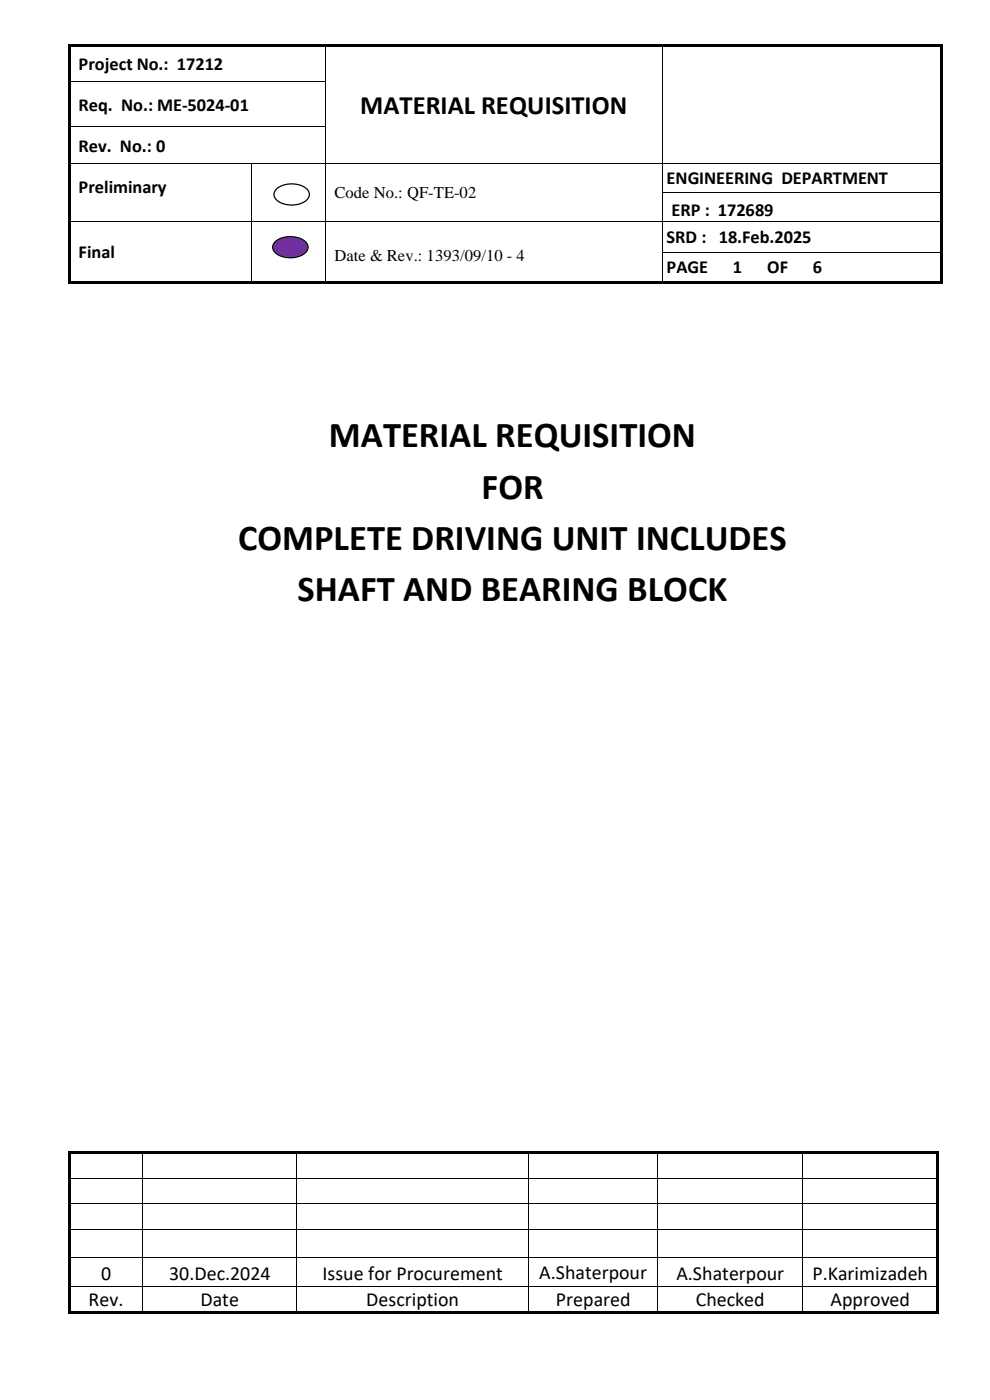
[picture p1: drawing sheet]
<svg xmlns="http://www.w3.org/2000/svg" width="210mm" height="297mm" viewBox="0 0 210 297" stroke-linecap="round" stroke-linejoin="round" font-family="sans-serif">
<g fill="#000">
<path d="M14.5 9.3h.5v.6h-.5z" fill-rule="evenodd"/>
<path d="M14.5 9.3h.5v.5h-.5z" fill-rule="evenodd"/>
<path d="M14.5 9.9h.5v7.3h-.5z" fill-rule="evenodd"/>
<path d="M14.5 17.2h.5v.5h-.5z" fill-rule="evenodd"/>
<path d="M15 9.3h54v.5h-54z" fill-rule="evenodd"/>
<path d="M69 9.8l.1 .1z" fill-rule="evenodd"/>
<path d="M69 9.3h.5v.5h-.5z" fill-rule="evenodd"/>
<path d="M69 17.2h.1v.5h-.1z" fill-rule="evenodd"/>
<path d="M69.5 9.3h70.9v.5h-70.9z" fill-rule="evenodd"/>
<path d="M140.4 9.8l.2 .1z" fill-rule="evenodd"/>
<path d="M140.4 9.3h.5v.5h-.5z" fill-rule="evenodd"/>
<path d="M140.4 17.2h.2v.5h-.2z" fill-rule="evenodd"/>
<path d="M140.9 9.3h58.5v.5h-58.5z" fill-rule="evenodd"/>
<path d="M199.4 9.3h.5v.6h-.5z" fill-rule="evenodd"/>
<path d="M199.4 9.3h.5v.5h-.5z" fill-rule="evenodd"/>
<path d="M199.4 9.9h.5v7.3h-.5z" fill-rule="evenodd"/>
<path d="M199.4 17.2h.5v.5h-.5z" fill-rule="evenodd"/>
<path d="M14.5 17.7h.5v9h-.5z" fill-rule="evenodd"/>
<path d="M14.5 26.7h.5v.5h-.5z" fill-rule="evenodd"/>
<path d="M14.5 27.2h.5v7.4h-.5z" fill-rule="evenodd"/>
<path d="M14.5 34.6h.5v.1h-.5z" fill-rule="evenodd"/>
<path d="M53.3 34.6h.2v.1h-.2z" fill-rule="evenodd"/>
<path d="M69 26.7h.1v.5h-.1z" fill-rule="evenodd"/>
<path d="M69 34.6h.1v.1h-.1z" fill-rule="evenodd"/>
<path d="M140.4 26.7h.2v.5h-.2z" fill-rule="evenodd"/>
<path d="M140.4 34.6h.2v.1h-.2z" fill-rule="evenodd"/>
<path d="M199.4 17.7h.5v9h-.5z" fill-rule="evenodd"/>
<path d="M199.4 26.7h.5v.5h-.5z" fill-rule="evenodd"/>
<path d="M199.4 27.2h.5v7.4h-.5z" fill-rule="evenodd"/>
<path d="M199.4 34.6h.5v.1h-.5z" fill-rule="evenodd"/>
<path d="M14.5 34.7h.5v6.2h-.5z" fill-rule="evenodd"/>
<path d="M14.5 40.9h.5v.1h-.5z" fill-rule="evenodd"/>
<path d="M14.5 41h.5v5.8h-.5z" fill-rule="evenodd"/>
<path d="M14.5 46.8h.5v.2h-.5z" fill-rule="evenodd"/>
<path d="M14.5 47h.5v6.4h-.5z" fill-rule="evenodd"/>
<path d="M14.5 53.4h.5v.2h-.5z" fill-rule="evenodd"/>
<path d="M14.5 53.6h.5v6.1h-.5z" fill-rule="evenodd"/>
<path d="M53.3 40.9h.2v.1h-.2z" fill-rule="evenodd"/>
<path d="M53.3 46.8h.2v.2h-.2z" fill-rule="evenodd"/>
<path d="M53.3 53.4h.2v.2h-.2z" fill-rule="evenodd"/>
<path d="M69 40.9h.1v.1h-.1z" fill-rule="evenodd"/>
<path d="M69 46.8h.1v.2h-.1z" fill-rule="evenodd"/>
<path d="M69 53.4h.1v.2h-.1z" fill-rule="evenodd"/>
<path d="M140.4 40.9h.2v.1h-.2z" fill-rule="evenodd"/>
<path d="M140.4 46.8h.2v.2h-.2z" fill-rule="evenodd"/>
<path d="M140.4 53.4h.2v.2h-.2z" fill-rule="evenodd"/>
<path d="M199.4 34.7h.5v6.2h-.5z" fill-rule="evenodd"/>
<path d="M199.4 40.9h.5v.1h-.5z" fill-rule="evenodd"/>
<path d="M199.4 41h.5v5.8h-.5z" fill-rule="evenodd"/>
<path d="M199.4 46.8h.5v.2h-.5z" fill-rule="evenodd"/>
<path d="M199.4 47h.5v6.4h-.5z" fill-rule="evenodd"/>
<path d="M199.4 53.4h.5v.2h-.5z" fill-rule="evenodd"/>
<path d="M199.4 53.6h.5v6.1h-.5z" fill-rule="evenodd"/>
<path d="M14.5 59.7h.5v.5h-.5z" fill-rule="evenodd"/>
<path d="M14.5 59.7h.5v.5h-.5z" fill-rule="evenodd"/>
<path d="M15 59.7h38.3v.5h-38.3z" fill-rule="evenodd"/>
<path d="M53.3 59.7h.5v.5h-.5z" fill-rule="evenodd"/>
<path d="M53.8 59.7h15.2v.5h-15.2z" fill-rule="evenodd"/>
<path d="M69 59.7h.5v.5h-.5z" fill-rule="evenodd"/>
<path d="M69.5 59.7h70.9v.5h-70.9z" fill-rule="evenodd"/>
<path d="M140.4 59.7h.5v.5h-.5z" fill-rule="evenodd"/>
<path d="M140.9 59.7h58.5v.5h-58.5z" fill-rule="evenodd"/>
<path d="M199.4 59.7h.5v.5h-.5z" fill-rule="evenodd"/>
<path d="M199.4 59.7h.5v.5h-.5z" fill-rule="evenodd"/>
</g>
<g fill="none" stroke="#000" stroke-width=".21">
<path d="M15 17.3h54M69.1 9.9v7.3M69.1 17.7v9M140.5 9.9v7.3M140.5 17.7v9M15 26.8h54M15 34.6h38.3M53.4 34.7v6.2M53.5 34.6h15.5M69.1 27.2v7.4M69.1 34.7v6.2M69.1 34.6h71.3"/>
<path d="M140.5 27.2v7.4M140.5 34.7v6.2M140.6 34.6h58.8M15 46.9h38.3M53.4 41v5.8M53.4 47v6.4M53.4 53.6v6.1M53.5 46.9h15.5M69.1 41v5.8M69.1 47v6.4M69.1 53.6v6.1M69.1 46.9h71.3"/>
<path d="M140.5 41v5.8M140.5 47v6.4M140.5 53.6v6.1M140.6 40.9h58.8M140.6 46.9h58.8M140.6 53.5h58.8"/>
</g>
<path d="M58.2 51.5a5.2 5.2 0 0 1 6.8 0 1.73 1.73 0 0 1-1.1 2.7 5.3 5.3 0 0 1-5.7-.8 1.46 1.46 0 0 1 0-1.9z" fill-rule="evenodd" fill="#7030a0"/>
<path d="M58.2 51.5a5.2 5.2 0 0 1 6.8 0 1.73 1.73 0 0 1-1.1 2.7 5.3 5.3 0 0 1-5.7-.8 1.46 1.46 0 0 1 0-1.9z" fill="none" stroke="#000" stroke-width=".26"/>
<path d="M58.5 40.3a5.2 5.2 0 0 1 6.8 0 1.73 1.73 0 0 1-1.1 2.7 5.3 5.3 0 0 1-5.7-.8 1.46 1.46 0 0 1 0-1.9z" fill-rule="evenodd" fill="#fff"/>
<path d="M58.5 40.3a5.2 5.2 0 0 1 6.8 0 1.73 1.73 0 0 1-1.1 2.7 5.3 5.3 0 0 1-5.7-.8 1.46 1.46 0 0 1 0-1.9z" fill="none" stroke="#000" stroke-width=".26"/>
<g fill="#000">
<path d="M14.4 244.3h.5v.5h-.5z" fill-rule="evenodd"/>
<path d="M14.4 244.3h.5v.5h-.5z" fill-rule="evenodd"/>
<path d="M14.4 244.8h.5v5.2h-.5z" fill-rule="evenodd"/>
<path d="M14.4 250h.5v.1h-.5z" fill-rule="evenodd"/>
<path d="M14.4 250.1h.5v5.2h-.5z" fill-rule="evenodd"/>
<path d="M14.4 255.3h.5v.2h-.5z" fill-rule="evenodd"/>
<path d="M14.9 244.3h15.3v.5h-15.3z" fill-rule="evenodd"/>
<path d="M30.2 244.8h.2z" fill-rule="evenodd"/>
<path d="M30.2 244.3h.5v.5h-.5z" fill-rule="evenodd"/>
<path d="M30.2 250h.2v.1h-.2z" fill-rule="evenodd"/>
<path d="M30.2 255.3h.2v.2h-.2z" fill-rule="evenodd"/>
<path d="M30.7 244.3h32.1v.5h-32.1z" fill-rule="evenodd"/>
<path d="M62.8 244.8h.2z" fill-rule="evenodd"/>
<path d="M62.8 244.3h.5v.5h-.5z" fill-rule="evenodd"/>
<path d="M62.8 250h.2v.1h-.2z" fill-rule="evenodd"/>
<path d="M62.8 255.3h.2v.2h-.2z" fill-rule="evenodd"/>
<path d="M63.3 244.3h48.7v.5h-48.7z" fill-rule="evenodd"/>
<path d="M112 244.8h.2z" fill-rule="evenodd"/>
<path d="M112 244.3h.5v.5h-.5z" fill-rule="evenodd"/>
<path d="M112 250h.2v.1h-.2z" fill-rule="evenodd"/>
<path d="M112 255.3h.2v.2h-.2z" fill-rule="evenodd"/>
<path d="M112.5 244.3h26.9v.5h-26.9z" fill-rule="evenodd"/>
<path d="M139.4 244.8h.2z" fill-rule="evenodd"/>
<path d="M139.4 244.3h.5v.5h-.5z" fill-rule="evenodd"/>
<path d="M139.4 250h.2v.1h-.2z" fill-rule="evenodd"/>
<path d="M139.4 255.3h.2v.2h-.2z" fill-rule="evenodd"/>
<path d="M139.9 244.3h30.4v.5h-30.4z" fill-rule="evenodd"/>
<path d="M170.3 244.8h.1z" fill-rule="evenodd"/>
<path d="M170.3 244.3h.5v.5h-.5z" fill-rule="evenodd"/>
<path d="M170.3 250h.1v.1h-.1z" fill-rule="evenodd"/>
<path d="M170.3 255.3h.1v.2h-.1z" fill-rule="evenodd"/>
<path d="M170.8 244.3h27.8v.5h-27.8z" fill-rule="evenodd"/>
<path d="M198.6 244.3h.5v.5h-.5z" fill-rule="evenodd"/>
<path d="M198.6 244.3h.5v.5h-.5z" fill-rule="evenodd"/>
<path d="M198.6 244.8h.5v5.2h-.5z" fill-rule="evenodd"/>
<path d="M198.6 250h.5v.1h-.5z" fill-rule="evenodd"/>
<path d="M198.6 250.1h.5v5.2h-.5z" fill-rule="evenodd"/>
<path d="M198.6 255.3h.5v.2h-.5z" fill-rule="evenodd"/>
<path d="M14.4 255.5h.5v5.2h-.5z" fill-rule="evenodd"/>
<path d="M14.4 260.7h.5v.2h-.5z" fill-rule="evenodd"/>
<path d="M14.4 260.9h.5v5.8h-.5z" fill-rule="evenodd"/>
<path d="M14.4 266.7h.5v.2h-.5z" fill-rule="evenodd"/>
<path d="M14.4 266.9h.5v5.9h-.5z" fill-rule="evenodd"/>
<path d="M14.4 272.8h.5v.1h-.5z" fill-rule="evenodd"/>
<path d="M14.4 272.9h.5v5.2h-.5z" fill-rule="evenodd"/>
<path d="M14.4 278.1h.5v.5h-.5z" fill-rule="evenodd"/>
<path d="M14.4 278.1h.5v.5h-.5z" fill-rule="evenodd"/>
<path d="M14.9 278.1h15.3v.5h-15.3z" fill-rule="evenodd"/>
<path d="M30.2 260.7h.2v.2h-.2z" fill-rule="evenodd"/>
<path d="M30.2 266.7h.2v.2h-.2z" fill-rule="evenodd"/>
<path d="M30.2 272.8h.2v.1h-.2z" fill-rule="evenodd"/>
<path d="M30.2 278.1h.5v.5h-.5z" fill-rule="evenodd"/>
<path d="M30.7 278.1h32.1v.5h-32.1z" fill-rule="evenodd"/>
<path d="M62.8 260.7h.2v.2h-.2z" fill-rule="evenodd"/>
<path d="M62.8 266.7h.2v.2h-.2z" fill-rule="evenodd"/>
<path d="M62.8 272.8h.2v.1h-.2z" fill-rule="evenodd"/>
<path d="M62.8 278.1h.5v.5h-.5z" fill-rule="evenodd"/>
<path d="M63.3 278.1h48.7v.5h-48.7z" fill-rule="evenodd"/>
<path d="M112 260.7h.2v.2h-.2z" fill-rule="evenodd"/>
<path d="M112 266.7h.2v.2h-.2z" fill-rule="evenodd"/>
<path d="M112 272.8h.2v.1h-.2z" fill-rule="evenodd"/>
<path d="M112 278.1h.5v.5h-.5z" fill-rule="evenodd"/>
<path d="M112.5 278.1h26.9v.5h-26.9z" fill-rule="evenodd"/>
<path d="M139.4 260.7h.2v.2h-.2z" fill-rule="evenodd"/>
<path d="M139.4 266.7h.2v.2h-.2z" fill-rule="evenodd"/>
<path d="M139.4 272.8h.2v.1h-.2z" fill-rule="evenodd"/>
<path d="M139.4 278.1h.5v.5h-.5z" fill-rule="evenodd"/>
<path d="M139.9 278.1h30.4v.5h-30.4z" fill-rule="evenodd"/>
<path d="M170.3 260.7h.1v.2h-.1z" fill-rule="evenodd"/>
<path d="M170.3 266.7h.1v.2h-.1z" fill-rule="evenodd"/>
<path d="M170.3 272.8h.1v.1h-.1z" fill-rule="evenodd"/>
<path d="M170.3 278.1h.5v.5h-.5z" fill-rule="evenodd"/>
<path d="M170.8 278.1h27.8v.5h-27.8z" fill-rule="evenodd"/>
<path d="M198.6 255.5h.5v5.2h-.5z" fill-rule="evenodd"/>
<path d="M198.6 260.7h.5v.2h-.5z" fill-rule="evenodd"/>
<path d="M198.6 260.9h.5v5.8h-.5z" fill-rule="evenodd"/>
<path d="M198.6 266.7h.5v.2h-.5z" fill-rule="evenodd"/>
<path d="M198.6 266.9h.5v5.9h-.5z" fill-rule="evenodd"/>
<path d="M198.6 272.8h.5v.1h-.5z" fill-rule="evenodd"/>
<path d="M198.6 272.9h.5v5.2h-.5z" fill-rule="evenodd"/>
<path d="M198.6 278.1h.5v.5h-.5z" fill-rule="evenodd"/>
<path d="M198.6 278.1h.5v.5h-.5z" fill-rule="evenodd"/>
</g>
<g fill="none" stroke="#000" stroke-width=".21">
<path d="M14.9 250.1h15.3M14.9 255.4h15.3M30.3 244.8v5.2M30.3 250.1v5.2M30.3 255.5v5.2M30.4 250.1h32.4M30.4 255.4h32.4M62.9 244.8v5.2M62.9 250.1v5.2M62.9 255.5v5.2M63 250.1h49M63 255.4h49"/>
<path d="M112.1 244.8v5.2M112.1 250.1v5.2M112.1 255.5v5.2M112.2 250.1h27.2M112.2 255.4h27.2M139.5 244.8v5.2M139.5 250.1v5.2M139.5 255.5v5.2M139.6 250.1h30.7M139.6 255.4h30.7M170.3 244.8v5.2M170.3 250.1v5.2"/>
<path d="M170.3 255.5v5.2M170.4 250.1h28.2M170.4 255.4h28.2M14.9 260.8h15.3M14.9 266.8h15.3M14.9 272.8h15.3M30.3 260.9v5.8M30.3 266.9v5.9M30.3 272.9v5.2M30.4 260.8h32.4M30.4 266.8h32.4M30.4 272.8h32.4"/>
<path d="M62.9 260.9v5.8M62.9 266.9v5.9M62.9 272.9v5.2M63 260.8h49M63 266.8h49M63 272.8h49M112.1 260.9v5.8M112.1 266.9v5.9M112.1 272.9v5.2M112.2 260.8h27.2M112.2 266.8h27.2M112.2 272.8h27.2"/>
<path d="M139.5 260.9v5.8M139.5 266.9v5.9M139.5 272.9v5.2M139.6 260.8h30.7M139.6 266.8h30.7M139.6 272.8h30.7M170.3 260.9v5.8M170.3 266.9v5.9M170.3 272.9v5.2M170.4 260.8h28.2M170.4 266.8h28.2M170.4 272.8h28.2"/>
</g>
<g font-size="7.7">
<text x="69.8" y="94.9">MATERIAL REQUISITION</text>
<text x="102.2" y="105.8">FOR</text>
<text x="50.6" y="116.7">COMPLETE DRIVING UNIT INCLUDES</text>
<text x="63.1" y="127.6">SHAFT AND BEARING BLOCK</text>
</g>
<text font-size="5.6" x="76.4" y="24.2">MATERIAL REQUISITION</text>
<g font-size="4.2">
<text x="21.4" y="271.6">0</text>
<text x="35.9" y="271.6">30.Dec.2024</text>
<text x="68.4" y="271.6">Issue for Procurement</text>
<text x="114.4" y="271.3">A.Shaterpour</text>
<text x="143.5" y="271.6">A.Shaterpour</text>
<text x="172.3" y="271.6">P.Karimizadeh</text>
<text x="18.8" y="277">Rev.</text>
<text x="42.5" y="277">Date</text>
<text x="77.7" y="277">Description</text>
<text x="117.9" y="277">Prepared</text>
<text x="147.6" y="277">Checked</text>
<text x="176.2" y="277">Approved</text>
</g>
<g font-size="3.9">
<text x="16.7" y="14.8">Project No.: 17212</text>
<text x="16.7" y="23.5">Req. No.: ME-5024-01</text>
<text x="16.7" y="32.2">Rev. No.: 0</text>
<text x="16.7" y="41">Preliminary</text>
<text x="141.4" y="39.1">ENGINEERING DEPARTMENT</text>
<text x="142.4" y="45.8">ERP : 172689</text>
<text x="141.4" y="51.5">SRD : 18.Feb.2025</text>
<text x="16.7" y="54.8">Final</text>
<text x="141.4" y="58">PAGE</text>
<text x="155.5" y="58">1</text>
<text x="162.8" y="58">OF</text>
<text x="172.4" y="58">6</text>
</g>
<g font-size="3.5">
<text x="71" y="42">Code No.: QF-TE-02</text>
<text x="71" y="55.3">Date &amp; Rev.: 1393/09/10 - 4</text>
</g>
</svg>
